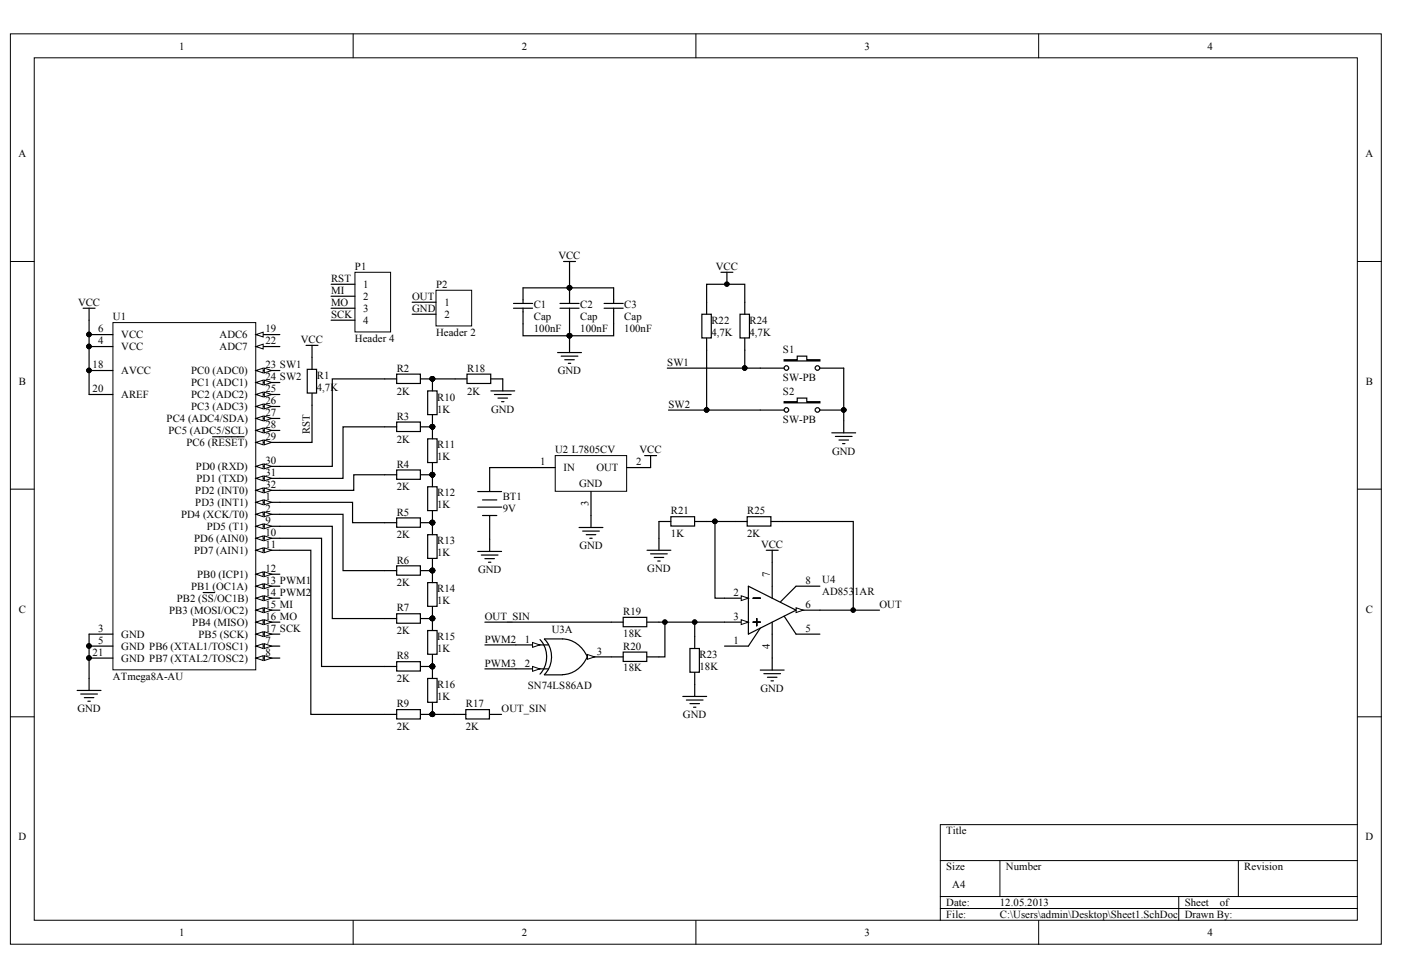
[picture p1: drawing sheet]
# Altium schematic sheet Sheet1.SchDoc
size A4

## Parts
BT1  9V  [BAT-2]
C1  Cap  value 100nF  [RAD-0.3]
C2  Cap  value 100nF  [RAD-0.3]
C3  Cap  value 100nF  [RAD-0.3]
P1  Header 4  [HDR1X4]
P2  Header 2  [HDR1X2]
R1  value 4,7K  [AXIAL-0.4]  (hidden comment: Res2)
R2  value 2K  [AXIAL-0.4]  (hidden comment: Res2)
R3  value 2K  [AXIAL-0.4]  (hidden comment: Res2)
R4  value 2K  [AXIAL-0.4]  (hidden comment: Res2)
R5  value 2K  [AXIAL-0.4]  (hidden comment: Res2)
R6  value 2K  [AXIAL-0.4]  (hidden comment: Res2)
R7  value 2K  [AXIAL-0.4]  (hidden comment: Res2)
R8  value 2K  [AXIAL-0.4]  (hidden comment: Res2)
R9  value 2K  [AXIAL-0.4]  (hidden comment: Res2)
R10  value 1K  [AXIAL-0.4]  (hidden comment: Res2)
R11  value 1K  [AXIAL-0.4]  (hidden comment: Res2)
R12  value 1K  [AXIAL-0.4]  (hidden comment: Res2)
R13  value 1K  [AXIAL-0.4]  (hidden comment: Res2)
R14  value 1K  [AXIAL-0.4]  (hidden comment: Res2)
R15  value 1K  [AXIAL-0.4]  (hidden comment: Res2)
R16  value 1K  [AXIAL-0.4]  (hidden comment: Res2)
R17  value 2K  [AXIAL-0.4]  (hidden comment: Res2)
R18  value 2K  [AXIAL-0.4]  (hidden comment: Res2)
R19  value 18K  [AXIAL-0.4]  (hidden comment: Res2)
R20  value 18K  [AXIAL-0.4]  (hidden comment: Res2)
R21  value 1K  [AXIAL-0.4]  (hidden comment: Res2)
R22  value 4,7K  [AXIAL-0.4]  (hidden comment: Res2)
R23  value 18K  [AXIAL-0.4]  (hidden comment: Res2)
R24  value 4,7K  [AXIAL-0.4]  (hidden comment: Res2)
R25  value 2K  [AXIAL-0.4]  (hidden comment: Res2)
S1  SW-PB  [SPST-2]
S2  SW-PB  [SPST-2]
U1  ATmega8A-AU  [32A_N]
U2  L7805CV  [TO220ABN]
U3  SN74LS86AD  [D014_N]  (part A of 4)
U4  AD8531AR  [SO-8_N]

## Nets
GND: BT1.2(-) C1.1 C2.1 C3.1 P2.2 R18.2 R21.1 R23.2 S1.2 S2.2 U1.3(GND) U1.5(GND) U1.21(GND) U2.3(GND) U3.7(GND) U4.4(V-)
VCC: C1.2 C2.2 C3.2 R1.2 R22.2 R24.2 U1.4(VCC) U1.6(VCC) U1.18(AVCC) U1.20(AREF) U2.2(OUT) U3.14(VCC) U4.7(V+)
MI: P1.2 U1.15(PB3_(MOSI/OC2))
MO: P1.3 U1.16(PB4_(MISO))
OUT: P2.1 R25.2 U4.6(OUT)
OUT_SIN: R17.2 R19.1
PWM1: U1.13(PB1_(OC1A))
PWM2: U1.14(PB2_(~{SS}/OC1B)) U3.1(A)
PWM3: U3.2(B)
RST: P1.1 R1.1 U1.29(PC6_(~{RESET}))
SCK: P1.4 U1.17(PB5_(SCK))
SW1: R24.1 S1.1 U1.23(PC0_(ADC0))
SW2: R22.1 S2.1 U1.24(PC1_(ADC1))
NetBT1_1: BT1.1(+) U2.1(IN)
NetR2_1: R2.1 U1.30(PD0_(RXD))
NetR2_2: R2.2 R10.2 R18.1
NetR3_1: R3.1 U1.31(PD1_(TXD))
NetR3_2: R3.2 R10.1 R11.2
NetR4_1: R4.1 U1.32(PD2_(INT0))
NetR4_2: R4.2 R11.1 R12.2
NetR5_1: R5.1 U1.1(PD3_(INT1))
NetR5_2: R5.2 R12.1 R13.2
NetR6_1: R6.1 U1.2(PD4_(XCK/T0))
NetR6_2: R6.2 R13.1 R14.2
NetR7_1: R7.1 U1.9(PD5_(T1))
NetR7_2: R7.2 R14.1 R15.2
NetR8_1: R8.1 U1.10(PD6_(AIN0))
NetR8_2: R8.2 R15.1 R16.2
NetR9_1: R9.1 U1.11(PD7_(AIN1))
NetR9_2: R9.2 R16.1 R17.1
NetR19_2: R19.2 R20.2 R23.1 U4.3(IN+)
NetR20_1: R20.1 U3.3(Y)
NetR21_2: R21.2 R25.1 U4.2(IN-)

Not connected (* = marked no-connect by the designer): U1 7(PB6_(XTAL1/TOSC1)) 8(PB7_(XTAL2/TOSC2)) 12(PB0_(ICP1)) 19(ADC6) 22(ADC7) 25(PC2_(ADC2)) 26(PC3_(ADC3)) 27(PC4_(ADC4/SDA)) 28(PC5_(ADC5/SCL)); U4 1(OS_NULL) 5(OS_NULL) 8(NC)
